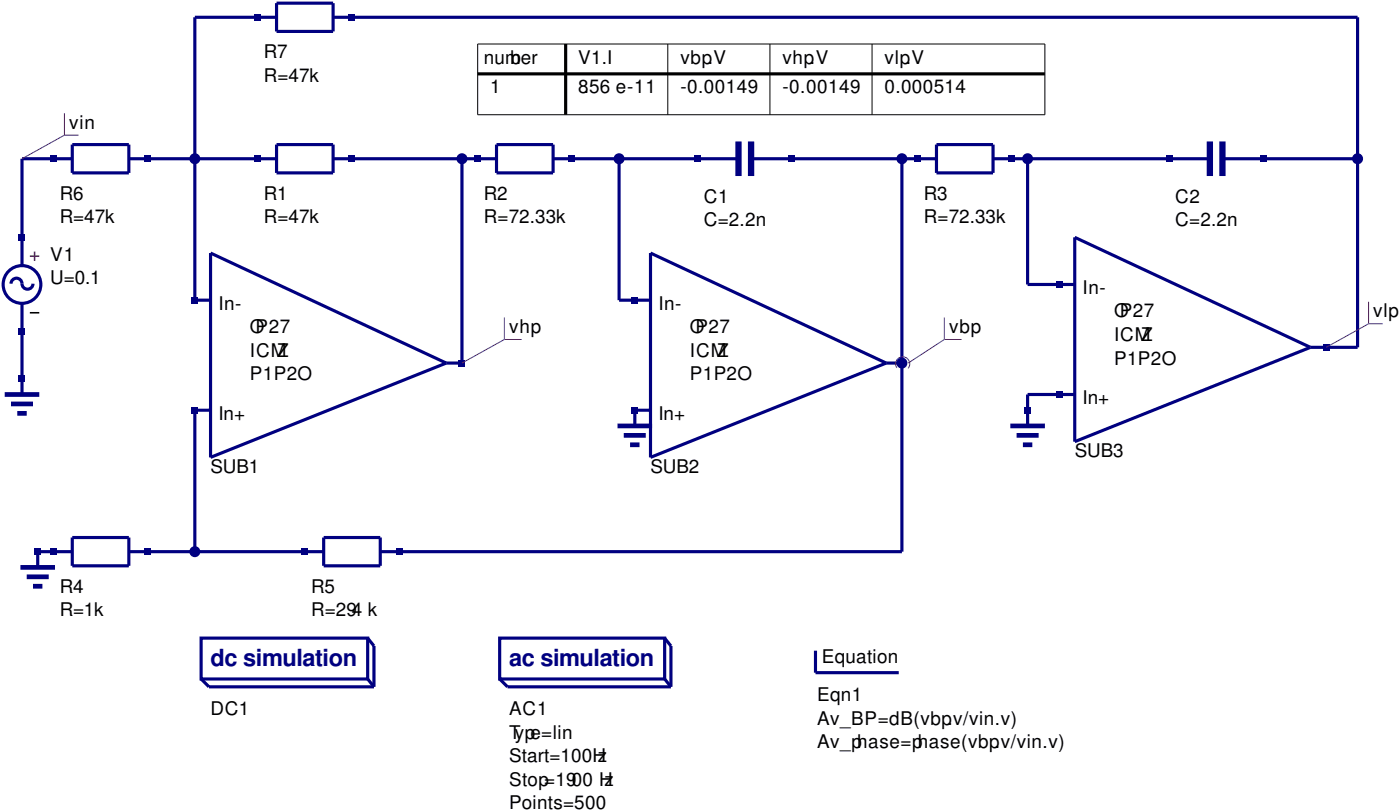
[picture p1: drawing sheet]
<svg xmlns="http://www.w3.org/2000/svg" width="314mm" height="182mm" viewBox="0 0 314 182" stroke-linecap="round" stroke-linejoin="round" font-family="sans-serif">
<g fill="none" stroke="#000080" stroke-width=".71" stroke-linecap="butt">
<path d="M62.1 .7h12.7v6.4h-12.7zM62.1 3.9h-18.4v63.5h3.6M74.8 3.9h230v74.1h-10.6M16.2 35.6h-11.3v24M16.2 32.5h12.7v6.3h-12.7zM28.9 35.6h33.2M62.1 32.5h12.7v6.3h-12.7zM74.8 35.6h36.7M103.7 35.6v45.9h-3.5M111.5 32.5h12.7v6.3h-12.7zM124.2 35.6h41.6M139 35.6v31.8h7.1"/>
<path d="M168.6 35.6h41.7M202.5 35.6v88.2h-117.1M210.3 32.5h12.7v6.3h-12.7zM223 35.6h48.6M230.7 35.6v28.3h10.6M274.5 35.6h30.3M47.3 56.8l52.9 24.7-52.9 21.2zM146.1 56.8l52.9 24.7-52.9 21.2zM241.3 53.3l52.9 24.7-52.9 21.1zM2.5 63.7a1.29 1.29 0 0 1 1.5-1.2 1.29 1.29 0 0 1 1 1.6 1.23 1.23 0 0 0 1.4 .8 1.23 1.23 0 0 0 1-1.2M4.9 68.1v20.4M47.3 92.1h-3.6v31.7"/>
<path d="M146.1 92.1h-3.6v3.5M199 81.5h3.5M241.3 88.5h-10.6v7.1M16.2 123.8h-7.7v3.6M16.2 120.6h12.7v6.4h-12.7zM28.9 123.8h43.8M72.7 120.6h12.7v6.4h-12.7zM45.2 143.2h37.4v9.2h-37.4zM45.2 152.4l1.7 1.8h37.1M82.6 152.4l1.4 1.8M82.6 143.2l1.4 1.8v9.2M112.2 143.2h37v9.2h-37z"/>
<path d="M112.2 152.4l1.7 1.8h36.7M149.2 152.4l1.4 1.8M149.2 143.2l1.4 1.8v9.2M183.1 146v5h18.7"/>
<circle cx="4.9" cy="63.9" r="4.2"/>
</g>
<path d="M1.1 88.5h7.7M2.5 90.7h4.9M3.9 92.8h2.1M138.6 95.6h7.8M140.1 97.7h4.9M141.5 99.8h2.1M226.8 95.6h7.8M228.2 97.7h5M229.7 99.8h2.1M4.6 127.4h7.7M6 129.5h4.9M7.4 131.6h2.1" fill="none" stroke="#000080" stroke-width="1.1" stroke-linecap="butt"/>
<path d="M165.8 31.7v7.8M168.6 31.7v7.8M271.6 31.7v7.8M274.5 31.7v7.8" fill="none" stroke="#000080" stroke-width="1.4" stroke-linecap="butt"/>
<path d="M6.7 57.5h2.1M7.8 56.4v2.2" fill="none" stroke="#f00" stroke-width=".35"/>
<path d="M6.7 70.2h2.1" fill="none" stroke="#000" stroke-width=".35"/>
<path d="M212 76.2h3.9M212 71.3v4.9M212 76.2l-8.1 5.3M201.4 82.6a1.59 1.59 0 0 1 .3-2.1 1.59 1.59 0 0 1 2.1 0 1.59 1.59 0 0 1 .1 2.2" fill="none" stroke="#800080" stroke-width=".22"/>
<g fill="#000080">
<path d="M141.8 91.4h1.4v1.4h-1.4z" fill-rule="evenodd"/>
<path d="M4.2 84.3h1.4v1.4h-1.4z" fill-rule="evenodd"/>
<path d="M7.8 123.1h1.4v1.4h-1.4z" fill-rule="evenodd"/>
<path d="M11.3 123.1h1.4v1.4h-1.4z" fill-rule="evenodd"/>
<path d="M32.5 123.1h1.4v1.4h-1.4z" fill-rule="evenodd"/>
<path d="M230 91.4h1.4v1.4h-1.4z" fill-rule="evenodd"/>
<path d="M155.9 34.9h1.4v1.4h-1.4z" fill-rule="evenodd"/>
<path d="M177.1 34.9h1.4v1.4h-1.4z" fill-rule="evenodd"/>
<path d="M261.8 34.9h1.4v1.4h-1.4z" fill-rule="evenodd"/>
<path d="M282.9 34.9h1.4v1.4h-1.4z" fill-rule="evenodd"/>
<path d="M4.2 52.6h1.4v1.4h-1.4z" fill-rule="evenodd"/>
<path d="M4.2 73.7h1.4v1.4h-1.4z" fill-rule="evenodd"/>
<path d="M43 66.7h1.5v1.4h-1.5z" fill-rule="evenodd"/>
<path d="M43 91.4h1.5v1.4h-1.5z" fill-rule="evenodd"/>
<path d="M103 80.8h1.4v1.4h-1.4z" fill-rule="evenodd"/>
</g>
<path d="M113.2 76.2h3.9M113.2 71.3v4.9M113.2 76.2l-9.5 5.3" fill="none" stroke="#800080" stroke-width=".22"/>
<g fill="#000080">
<path d="M141.8 66.7h1.4v1.4h-1.4z" fill-rule="evenodd"/>
<path d="M106.5 34.9h1.5v1.4h-1.5z" fill-rule="evenodd"/>
<path d="M127.7 34.9h1.4v1.4h-1.4z" fill-rule="evenodd"/>
<path d="M205.3 34.9h1.4v1.4h-1.4z" fill-rule="evenodd"/>
<path d="M226.5 34.9h1.4v1.4h-1.4z" fill-rule="evenodd"/>
<path d="M57.2 3.2h1.4v1.4h-1.4z" fill-rule="evenodd"/>
<path d="M78.3 3.2h1.4v1.4h-1.4z" fill-rule="evenodd"/>
<path d="M57.2 34.9h1.4v1.4h-1.4z" fill-rule="evenodd"/>
<path d="M78.3 34.9h1.4v1.4h-1.4z" fill-rule="evenodd"/>
<path d="M11.3 34.9h1.4v1.4h-1.4z" fill-rule="evenodd"/>
<path d="M32.5 34.9h1.4v1.4h-1.4z" fill-rule="evenodd"/>
<path d="M67.7 123.1h1.4v1.4h-1.4z" fill-rule="evenodd"/>
<path d="M88.9 123.1h1.4v1.4h-1.4z" fill-rule="evenodd"/>
<circle cx="43.7" cy="35.6" r="1.06"/>
</g>
<circle cx="43.7" cy="35.6" r="1.06" fill="none" stroke="#000080" stroke-width=".35"/>
<circle cx="139" cy="35.6" r="1.06" fill="#000080"/>
<circle cx="139" cy="35.6" r="1.06" fill="none" stroke="#000080" stroke-width=".35"/>
<circle cx="202.5" cy="35.6" r="1.06" fill="#000080"/>
<circle cx="202.5" cy="35.6" r="1.06" fill="none" stroke="#000080" stroke-width=".35"/>
<circle cx="103.7" cy="35.6" r="1.06" fill="#000080"/>
<circle cx="103.7" cy="35.6" r="1.06" fill="none" stroke="#000080" stroke-width=".35"/>
<circle cx="304.8" cy="35.6" r="1.06" fill="#000080"/>
<circle cx="304.8" cy="35.6" r="1.06" fill="none" stroke="#000080" stroke-width=".35"/>
<circle cx="43.7" cy="123.8" r="1.06" fill="#000080"/>
<circle cx="43.7" cy="123.8" r="1.06" fill="none" stroke="#000080" stroke-width=".35"/>
<path d="M14.5 30.3h3.1M14.5 25.4v4.9M14.5 30.3l-9.6 5.3" fill="none" stroke="#800080" stroke-width=".22"/>
<g fill="#000080">
<path d="M237.1 63.1h1.4v1.5h-1.4z" fill-rule="evenodd"/>
<path d="M237.1 87.8h1.4v1.5h-1.4z" fill-rule="evenodd"/>
<path d="M297 77.3h1.5v1.4h-1.5z" fill-rule="evenodd"/>
</g>
<path d="M307.3 72.7h3.1M307.3 67.7v5M307.3 72.7l-9.6 5.3" fill="none" stroke="#800080" stroke-width=".22"/>
<circle cx="230.7" cy="35.6" r="1.06" fill="#000080"/>
<circle cx="230.7" cy="35.6" r="1.06" fill="none" stroke="#000080" stroke-width=".35"/>
<circle cx="202.5" cy="81.5" r="1.06" fill="#000080"/>
<circle cx="202.5" cy="81.5" r="1.06" fill="none" stroke="#000080" stroke-width=".35"/>
<path d="M107.2 9.9h127.4v15.9h-127.4zM149.9 9.9v15.9M172.9 9.9v15.9M195.8 9.9v15.9" fill="none" stroke="#000" stroke-width=".22"/>
<path d="M107.2 16.6h127.4M127 9.9v15.9" fill="none" stroke="#000" stroke-width=".71" stroke-linecap="butt"/>
<g font-size="5.3" fill="#000080">
<text x="47.3" y="149.6">dc simulation</text>
<text x="114.3" y="149.6">ac simulation</text>
</g>
<g font-size="4.2">
<text x="59.3" y="13.1">R7</text>
<text x="108.7" y="14.5">num</text>
<text x="114.6" y="14.5">ber</text>
<text x="129.8" y="14.5">V1.I</text>
<text x="152.8" y="14.5">vbp.V</text>
<text x="175.7" y="14.5">vhp.V</text>
<text x="198.6" y="14.5">vlp.V</text>
<text x="59.3" y="18.3">R=47k</text>
<text x="110.1" y="20.8">1</text>
<text x="129.8" y="20.8">8.56 e-11</text>
<text x="152.8" y="20.8">-0.00149</text>
<text x="175.7" y="20.8">-0.00149</text>
<text x="198.6" y="20.8">0.000514</text>
<text x="15.5" y="28.9">vin</text>
<text x="13.4" y="44.8">R6</text>
<text x="59.3" y="44.8">R1</text>
<text x="108.7" y="44.8">R2</text>
<text x="158" y="45.5">C1</text>
<text x="207.4" y="44.8">R3</text>
<text x="263.9" y="45.5">C2</text>
<text x="13.4" y="50.1">R=47k</text>
<text x="59.3" y="50.1">R=47k</text>
<text x="108.7" y="50.1">R=72.33k</text>
<text x="158" y="50.8">C=2.2n</text>
<text x="207.4" y="50.1">R=72.33k</text>
<text x="263.9" y="50.8">C=2.2n</text>
<text x="11.3" y="58.6">V1</text>
<text x="11.3" y="63.9">U=0.1</text>
<text x="243.1" y="66">In-</text>
<text x="49" y="69.5">In-</text>
<text x="147.8" y="69.5">In-</text>
<text x="250.1" y="71.3">OP27</text>
<text x="308.3" y="71.3">vlp</text>
<text x="56.1" y="74.8">OP27</text>
<text x="114.3" y="74.8">vhp</text>
<text x="154.9" y="74.8">OP27</text>
<text x="213.1" y="74.8">vbp</text>
<text x="250.1" y="76.6">ICMZ</text>
<text x="56.1" y="80.1">ICMZ</text>
<text x="154.9" y="80.1">ICMZ</text>
<text x="250.1" y="81.8">P1P2O</text>
<text x="56.1" y="85.4">P1P2O</text>
<text x="154.9" y="85.4">P1P2O</text>
<text x="49" y="94.2">In+</text>
<text x="147.8" y="94.2">In+</text>
<text x="243.1" y="90.7">In+</text>
<text x="47.3" y="106.2">SUB1</text>
<text x="146" y="106.2">SUB2</text>
<text x="241.3" y="102.7">SUB3</text>
<text x="13.4" y="133">R4</text>
<text x="69.8" y="133">R5</text>
<text x="13.4" y="138.3">R=1k</text>
<text x="69.8" y="138.3">R=294 k</text>
<text x="184.5" y="148.9">Equation</text>
<text x="47.3" y="160.5">DC1</text>
<text x="114.3" y="160.5">AC1</text>
<text x="183.4" y="157.3">Eqn1</text>
<text x="114.3" y="165.8">Type=lin</text>
<text x="183.4" y="162.6">Av_BP=dB(vbp.v/vin.v)</text>
<text x="183.4" y="167.9">Av_phase=phase(vbp.v/vin.v)</text>
<text x="114.3" y="171.1">Start=100Hz</text>
<text x="114.3" y="176.4">Stop=1900 Hz</text>
<text x="114.3" y="181.7">Points=500</text>
</g>
</svg>
